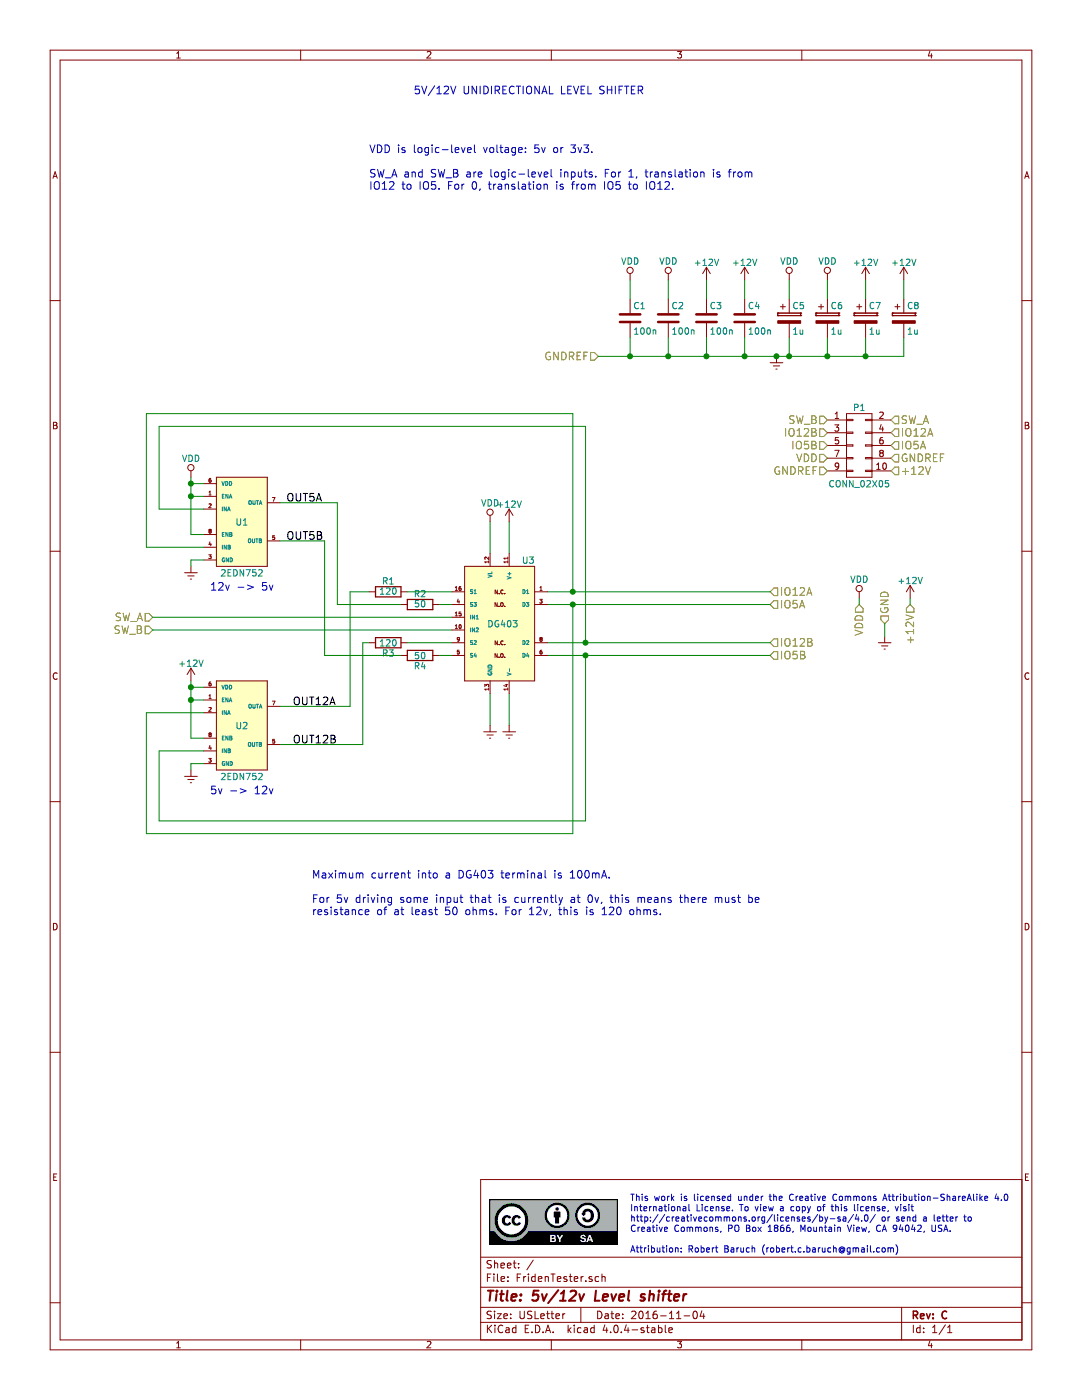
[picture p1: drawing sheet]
EESchema Schematic File Version 2
LIBS:power
LIBS:device
LIBS:transistors
LIBS:conn
LIBS:linear
LIBS:regul
LIBS:74xx
LIBS:cmos4000
LIBS:adc-dac
LIBS:memory
LIBS:xilinx
LIBS:microcontrollers
LIBS:dsp
LIBS:microchip
LIBS:analog_switches
LIBS:motorola
LIBS:texas
LIBS:intel
LIBS:audio
LIBS:interface
LIBS:digital-audio
LIBS:philips
LIBS:display
LIBS:cypress
LIBS:siliconi
LIBS:opto
LIBS:atmel
LIBS:contrib
LIBS:valves
LIBS:friden-tester
LIBS:FridenTester-cache
EELAYER 25 0
EELAYER END
$Descr USLetter 8500 11000 portrait
encoding utf-8
Sheet 1 1
Title "5v/12v Level shifter"
Date "2016-11-04"
Rev "C"
Comp ""
Comment1 ""
Comment2 ""
Comment3 ""
Comment4 ""
$EndDescr
$Comp
L GNDREF #PWR01
U 1 1
P 1500 4450
F 0 "#PWR01" H 1500 4200 50  0001 C CNN
F 1 "GNDREF" H 1500 4300 50  0001 C CNN
F 2 "" H 1500 4450 50  0000 C CNN
F 3 "" H 1500 4450 50  0000 C CNN
	1    1500 4450
	-1   0    0    -1  
$EndComp
$Comp
L VDD #PWR02
U 1 1
P 3850 4100
F 0 "#PWR02" H 3850 3950 50  0001 C CNN
F 1 "VDD" H 3850 4250 50  0000 C CNN
F 2 "" H 3850 4100 50  0000 C CNN
F 3 "" H 3850 4100 50  0000 C CNN
	1    3850 4100
	1    0    0    -1  
$EndComp
$Comp
L +12V #PWR03
U 1 1
P 4000 4100
F 0 "#PWR03" H 4000 3950 50  0001 C CNN
F 1 "+12V" H 4000 4240 50  0000 C CNN
F 2 "" H 4000 4100 50  0000 C CNN
F 3 "" H 4000 4100 50  0000 C CNN
	1    4000 4100
	1    0    0    -1  
$EndComp
Text Label 2250 3950 0    60   ~ 0
OUT5A
Text Label 2300 5550 0    60   ~ 0
OUT12A
Text Label 2300 5850 0    60   ~ 0
OUT12B
Text Label 2250 4250 0    60   ~ 0
OUT5B
$Comp
L CONN_02X05 P1
U 1 1
P 6750 3500
F 0 "P1" H 6750 3800 50  0000 C CNN
F 1 "CONN_02X05" H 6750 3200 50  0000 C CNN
F 2 "Pin_Headers:Pin_Header_Angled_2x05" H 6750 2300 50  0001 C CNN
F 3 "" H 6750 2300 50  0000 C CNN
	1    6750 3500
	1    0    0    -1  
$EndComp
Text HLabel 1200 4850 0    60   Input ~ 0
SW_A
Text HLabel 6050 4650 2    60   Input ~ 0
IO12A
Text HLabel 6050 4750 2    60   Input ~ 0
IO5A
Text HLabel 1200 4950 0    60   Input ~ 0
SW_B
Text HLabel 6050 5050 2    60   Input ~ 0
IO12B
Text HLabel 6050 5150 2    60   Input ~ 0
IO5B
Text HLabel 7000 3300 2    60   Input ~ 0
SW_A
Text HLabel 7000 3400 2    60   Input ~ 0
IO12A
Text HLabel 7000 3500 2    60   Input ~ 0
IO5A
Text HLabel 6500 3300 0    60   Input ~ 0
SW_B
Text HLabel 6500 3400 0    60   Input ~ 0
IO12B
Text HLabel 6500 3500 0    60   Input ~ 0
IO5B
$Comp
L VDD #PWR04
U 1 1
P 6750 4700
F 0 "#PWR04" H 6750 4550 50  0001 C CNN
F 1 "VDD" H 6750 4850 50  0000 C CNN
F 2 "" H 6750 4700 50  0000 C CNN
F 3 "" H 6750 4700 50  0000 C CNN
	1    6750 4700
	1    0    0    -1  
$EndComp
Text HLabel 6750 4750 3    60   Input ~ 0
VDD
$Comp
L GNDREF #PWR05
U 1 1
P 6950 5000
F 0 "#PWR05" H 6950 4750 50  0001 C CNN
F 1 "GNDREF" H 6950 4850 50  0001 C CNN
F 2 "" H 6950 5000 50  0000 C CNN
F 3 "" H 6950 5000 50  0000 C CNN
	1    6950 5000
	1    0    0    -1  
$EndComp
Text HLabel 6950 4900 1    60   Input ~ 0
GND
$Comp
L +12V #PWR06
U 1 1
P 7150 4700
F 0 "#PWR06" H 7150 4550 50  0001 C CNN
F 1 "+12V" H 7150 4840 50  0000 C CNN
F 2 "" H 7150 4700 50  0000 C CNN
F 3 "" H 7150 4700 50  0000 C CNN
	1    7150 4700
	1    0    0    -1  
$EndComp
Text HLabel 7150 4750 3    60   Input ~ 0
+12V
Text HLabel 6500 3600 0    60   Input ~ 0
VDD
Text HLabel 7000 3700 2    60   Input ~ 0
+12V
Text HLabel 7000 3600 2    60   Input ~ 0
GNDREF
Text HLabel 6500 3700 0    60   Input ~ 0
GNDREF
$Comp
L C C3
U 1 1
P 5550 2500
F 0 "C3" H 5575 2600 50  0000 L CNN
F 1 "100n" H 5575 2400 50  0000 L CNN
F 2 "Capacitors_SMD:C_1206" H 5588 2350 50  0001 C CNN
F 3 "" H 5550 2500 50  0000 C CNN
	1    5550 2500
	1    0    0    -1  
$EndComp
$Comp
L C C2
U 1 1
P 5250 2500
F 0 "C2" H 5275 2600 50  0000 L CNN
F 1 "100n" H 5275 2400 50  0000 L CNN
F 2 "Capacitors_SMD:C_1206" H 5288 2350 50  0001 C CNN
F 3 "" H 5250 2500 50  0000 C CNN
	1    5250 2500
	1    0    0    -1  
$EndComp
$Comp
L GNDREF #PWR07
U 1 1
P 6100 2800
F 0 "#PWR07" H 6100 2550 50  0001 C CNN
F 1 "GNDREF" H 6100 2650 50  0001 C CNN
F 2 "" H 6100 2800 50  0000 C CNN
F 3 "" H 6100 2800 50  0000 C CNN
	1    6100 2800
	1    0    0    -1  
$EndComp
$Comp
L +12V #PWR08
U 1 1
P 6800 2200
F 0 "#PWR08" H 6800 2050 50  0001 C CNN
F 1 "+12V" H 6800 2340 50  0000 C CNN
F 2 "" H 6800 2200 50  0000 C CNN
F 3 "" H 6800 2200 50  0000 C CNN
	1    6800 2200
	1    0    0    -1  
$EndComp
$Comp
L +12V #PWR09
U 1 1
P 5550 2200
F 0 "#PWR09" H 5550 2050 50  0001 C CNN
F 1 "+12V" H 5550 2340 50  0000 C CNN
F 2 "" H 5550 2200 50  0000 C CNN
F 3 "" H 5550 2200 50  0000 C CNN
	1    5550 2200
	1    0    0    -1  
$EndComp
$Comp
L VDD #PWR010
U 1 1
P 5250 2200
F 0 "#PWR010" H 5250 2050 50  0001 C CNN
F 1 "VDD" H 5250 2350 50  0000 C CNN
F 2 "" H 5250 2200 50  0000 C CNN
F 3 "" H 5250 2200 50  0000 C CNN
	1    5250 2200
	1    0    0    -1  
$EndComp
$Comp
L VDD #PWR011
U 1 1
P 6200 2200
F 0 "#PWR011" H 6200 2050 50  0001 C CNN
F 1 "VDD" H 6200 2350 50  0000 C CNN
F 2 "" H 6200 2200 50  0000 C CNN
F 3 "" H 6200 2200 50  0000 C CNN
	1    6200 2200
	1    0    0    -1  
$EndComp
Text HLabel 4700 2800 0    60   Input ~ 0
GNDREF
Text Notes 4950 9850 0    50   ~ 0
This work is licensed under the Creative Commons Attribution-ShareAlike 4.0 \nInternational License. To view a copy of this license, visit\nhttp://creativecommons.org/licenses/by-sa/4.0/ or send a letter to \nCreative Commons, PO Box 1866, Mountain View, CA 94042, USA.\n\nAttribution: Robert Baruch (robert.c.baruch@gmail.com)
Text Notes 2900 1500 0    60   ~ 0
VDD is logic-level voltage: 5v or 3v3.\n\nSW_A and SW_B are logic-level inputs. For 1, translation is from \nIO12 to IO5. For 0, translation is from IO5 to IO12.
Text Notes 3250 750  0    60   ~ 0
5V/12V UNIDIRECTIONAL LEVEL SHIFTER
$Comp
L 2EDN752 U1
U 1 1
P 1700 4550
F 0 "U1" H 1900 5000 50  0000 C CNN
F 1 "2EDN752" H 1900 4600 50  0000 C CNN
F 2 "Housings_SOIC:SOIC-8_3.9x4.9mm_Pitch1.27mm" H 1700 4550 60  0001 C CNN
F 3 "" H 1700 4550 60  0001 C CNN
	1    1700 4550
	1    0    0    -1  
$EndComp
$Comp
L VDD #PWR012
U 1 1
P 1500 3750
F 0 "#PWR012" H 1500 3600 50  0001 C CNN
F 1 "VDD" H 1500 3900 50  0000 C CNN
F 2 "" H 1500 3750 50  0000 C CNN
F 3 "" H 1500 3750 50  0000 C CNN
	1    1500 3750
	1    0    0    -1  
$EndComp
Wire Wire Line
	4300 4750 6050 4750
Wire Wire Line
	4500 3250 4500 4650
Connection ~ 4500 4650
Wire Wire Line
	4300 5050 6050 5050
Wire Wire Line
	3850 5700 3850 5450
Wire Wire Line
	4000 5700 4000 5450
Wire Wire Line
	3850 4100 3850 4350
Wire Wire Line
	4000 4100 4000 4350
Wire Wire Line
	1200 4850 3550 4850
Wire Wire Line
	1200 4950 3550 4950
Wire Wire Line
	4300 5150 6050 5150
Wire Wire Line
	4300 4650 6050 4650
Wire Wire Line
	6750 4750 6750 4700
Wire Wire Line
	6950 4900 6950 5000
Wire Wire Line
	7150 4750 7150 4700
Wire Wire Line
	4700 2800 7100 2800
Wire Wire Line
	6200 2800 6200 2650
Wire Wire Line
	6800 2800 6800 2650
Connection ~ 6200 2800
Wire Wire Line
	5550 2800 5550 2650
Connection ~ 6100 2800
Wire Wire Line
	5250 2800 5250 2650
Connection ~ 5550 2800
Wire Wire Line
	6200 2200 6200 2350
Wire Wire Line
	6800 2200 6800 2350
Wire Wire Line
	5550 2200 5550 2350
Wire Wire Line
	5250 2200 5250 2350
Connection ~ 5250 2800
Wire Wire Line
	1500 3750 1500 4200
Wire Wire Line
	1500 3800 1600 3800
Wire Wire Line
	1500 4450 1500 4400
Wire Wire Line
	1500 4400 1600 4400
Wire Wire Line
	1600 4000 1250 4000
Wire Wire Line
	1500 3900 1600 3900
Connection ~ 1500 3800
Wire Wire Line
	1500 4200 1600 4200
Connection ~ 1500 3900
Wire Wire Line
	2200 3950 2650 3950
Wire Wire Line
	2550 4250 2200 4250
Wire Wire Line
	1600 4300 1150 4300
$Comp
L GNDREF #PWR013
U 1 1
P 3850 5700
F 0 "#PWR013" H 3850 5450 50  0001 C CNN
F 1 "GNDREF" H 3850 5550 50  0001 C CNN
F 2 "" H 3850 5700 50  0000 C CNN
F 3 "" H 3850 5700 50  0000 C CNN
	1    3850 5700
	-1   0    0    -1  
$EndComp
$Comp
L GNDREF #PWR014
U 1 1
P 4000 5700
F 0 "#PWR014" H 4000 5450 50  0001 C CNN
F 1 "GNDREF" H 4000 5550 50  0001 C CNN
F 2 "" H 4000 5700 50  0000 C CNN
F 3 "" H 4000 5700 50  0000 C CNN
	1    4000 5700
	-1   0    0    -1  
$EndComp
$Comp
L 2EDN752 U2
U 1 1
P 1700 6150
F 0 "U2" H 1900 6600 50  0000 C CNN
F 1 "2EDN752" H 1900 6200 50  0000 C CNN
F 2 "Housings_SOIC:SOIC-8_3.9x4.9mm_Pitch1.27mm" H 1700 6150 60  0001 C CNN
F 3 "" H 1700 6150 60  0001 C CNN
	1    1700 6150
	1    0    0    -1  
$EndComp
$Comp
L +12V #PWR015
U 1 1
P 1500 5350
F 0 "#PWR015" H 1500 5200 50  0001 C CNN
F 1 "+12V" H 1500 5490 50  0000 C CNN
F 2 "" H 1500 5350 50  0000 C CNN
F 3 "" H 1500 5350 50  0000 C CNN
	1    1500 5350
	1    0    0    -1  
$EndComp
Wire Wire Line
	1500 5350 1500 5800
Wire Wire Line
	1500 5400 1600 5400
Wire Wire Line
	1500 5500 1600 5500
Connection ~ 1500 5400
Wire Wire Line
	1500 5800 1600 5800
Connection ~ 1500 5500
$Comp
L GNDREF #PWR016
U 1 1
P 1500 6050
F 0 "#PWR016" H 1500 5800 50  0001 C CNN
F 1 "GNDREF" H 1500 5900 50  0001 C CNN
F 2 "" H 1500 6050 50  0000 C CNN
F 3 "" H 1500 6050 50  0000 C CNN
	1    1500 6050
	-1   0    0    -1  
$EndComp
Wire Wire Line
	1500 6050 1500 6000
Wire Wire Line
	1500 6000 1600 6000
Wire Wire Line
	2200 5850 2850 5850
Wire Wire Line
	2200 5550 2750 5550
Wire Wire Line
	1150 5600 1600 5600
Wire Wire Line
	1250 5900 1600 5900
$Comp
L DG403 U3
U 1 1
P 3650 5500
F 0 "U3" H 4150 6600 50  0000 C CNN
F 1 "DG403" H 3950 6100 50  0000 C CNN
F 2 "Housings_SOIC:SOIC-16_3.9x9.9mm_Pitch1.27mm" H 3650 5500 60  0001 C CNN
F 3 "" H 3650 5500 60  0001 C CNN
	1    3650 5500
	1    0    0    -1  
$EndComp
Wire Wire Line
	2550 4250 2550 5150
Wire Wire Line
	2650 3950 2650 4750
Wire Wire Line
	2750 5550 2750 4650
Wire Wire Line
	2850 5850 2850 5050
Text Notes 1650 4650 0    60   ~ 0
12v -> 5v
Text Notes 1650 6250 0    60   ~ 0
5v -> 12v
Wire Wire Line
	4500 3250 1150 3250
Wire Wire Line
	1150 3250 1150 4300
Wire Wire Line
	4600 5050 4600 3350
Wire Wire Line
	4600 3350 1250 3350
Wire Wire Line
	1250 3350 1250 4000
Connection ~ 4600 5050
Wire Wire Line
	4600 5150 4600 6450
Wire Wire Line
	4600 6450 1250 6450
Wire Wire Line
	1250 6450 1250 5900
Connection ~ 4600 5150
Wire Wire Line
	1150 5600 1150 6550
Wire Wire Line
	1150 6550 4500 6550
Wire Wire Line
	4500 6550 4500 4750
Connection ~ 4500 4750
$Comp
L C C1
U 1 1
P 4950 2500
F 0 "C1" H 4975 2600 50  0000 L CNN
F 1 "100n" H 4975 2400 50  0000 L CNN
F 2 "Capacitors_SMD:C_1206" H 4988 2350 50  0001 C CNN
F 3 "" H 4950 2500 50  0000 C CNN
	1    4950 2500
	1    0    0    -1  
$EndComp
$Comp
L VDD #PWR017
U 1 1
P 4950 2200
F 0 "#PWR017" H 4950 2050 50  0001 C CNN
F 1 "VDD" H 4950 2350 50  0000 C CNN
F 2 "" H 4950 2200 50  0000 C CNN
F 3 "" H 4950 2200 50  0000 C CNN
	1    4950 2200
	1    0    0    -1  
$EndComp
Wire Wire Line
	4950 2800 4950 2650
Wire Wire Line
	4950 2200 4950 2350
$Comp
L +12V #PWR018
U 1 1
P 7100 2200
F 0 "#PWR018" H 7100 2050 50  0001 C CNN
F 1 "+12V" H 7100 2340 50  0000 C CNN
F 2 "" H 7100 2200 50  0000 C CNN
F 3 "" H 7100 2200 50  0000 C CNN
	1    7100 2200
	1    0    0    -1  
$EndComp
Wire Wire Line
	7100 2800 7100 2650
Wire Wire Line
	7100 2200 7100 2350
Connection ~ 6800 2800
$Comp
L CP C5
U 1 1
P 6200 2500
F 0 "C5" H 6225 2600 50  0000 L CNN
F 1 "1u" H 6225 2400 50  0000 L CNN
F 2 "Capacitors_SMD:C_1206" H 6238 2350 50  0001 C CNN
F 3 "" H 6200 2500 50  0000 C CNN
	1    6200 2500
	1    0    0    -1  
$EndComp
$Comp
L CP C7
U 1 1
P 6800 2500
F 0 "C7" H 6825 2600 50  0000 L CNN
F 1 "1u" H 6825 2400 50  0000 L CNN
F 2 "Capacitors_SMD:C_1206" H 6838 2350 50  0001 C CNN
F 3 "" H 6800 2500 50  0000 C CNN
	1    6800 2500
	1    0    0    -1  
$EndComp
$Comp
L CP C8
U 1 1
P 7100 2500
F 0 "C8" H 7125 2600 50  0000 L CNN
F 1 "1u" H 7125 2400 50  0000 L CNN
F 2 "Capacitors_SMD:C_1206" H 7138 2350 50  0001 C CNN
F 3 "" H 7100 2500 50  0000 C CNN
	1    7100 2500
	1    0    0    -1  
$EndComp
$Comp
L C C4
U 1 1
P 5850 2500
F 0 "C4" H 5875 2600 50  0000 L CNN
F 1 "100n" H 5875 2400 50  0000 L CNN
F 2 "Capacitors_SMD:C_1206" H 5888 2350 50  0001 C CNN
F 3 "" H 5850 2500 50  0000 C CNN
	1    5850 2500
	1    0    0    -1  
$EndComp
$Comp
L +12V #PWR019
U 1 1
P 5850 2200
F 0 "#PWR019" H 5850 2050 50  0001 C CNN
F 1 "+12V" H 5850 2340 50  0000 C CNN
F 2 "" H 5850 2200 50  0000 C CNN
F 3 "" H 5850 2200 50  0000 C CNN
	1    5850 2200
	1    0    0    -1  
$EndComp
Wire Wire Line
	5850 2800 5850 2650
Wire Wire Line
	5850 2200 5850 2350
$Comp
L VDD #PWR020
U 1 1
P 6500 2200
F 0 "#PWR020" H 6500 2050 50  0001 C CNN
F 1 "VDD" H 6500 2350 50  0000 C CNN
F 2 "" H 6500 2200 50  0000 C CNN
F 3 "" H 6500 2200 50  0000 C CNN
	1    6500 2200
	1    0    0    -1  
$EndComp
Wire Wire Line
	6500 2800 6500 2650
Wire Wire Line
	6500 2200 6500 2350
$Comp
L CP C6
U 1 1
P 6500 2500
F 0 "C6" H 6525 2600 50  0000 L CNN
F 1 "1u" H 6525 2400 50  0000 L CNN
F 2 "Capacitors_SMD:C_1206" H 6538 2350 50  0001 C CNN
F 3 "" H 6500 2500 50  0000 C CNN
	1    6500 2500
	1    0    0    -1  
$EndComp
Connection ~ 5850 2800
Connection ~ 4950 2800
Connection ~ 6500 2800
Text Notes 2450 7200 0    60   ~ 0
Maximum current into a DG403 terminal is 100mA.\n\nFor 5v driving some input that is currently at 0v, this means there must be\nresistance of at least 50 ohms. For 12v, this is 120 ohms.
$Comp
L R R2
U 1 1
P 3300 4750
F 0 "R2" V 3380 4750 50  0000 C CNN
F 1 "50" V 3300 4750 50  0000 C CNN
F 2 "Resistors_SMD:R_1206" V 3230 4750 50  0001 C CNN
F 3 "" H 3300 4750 50  0000 C CNN
	1    3300 4750
	0    -1   -1   0   
$EndComp
$Comp
L R R1
U 1 1
P 3050 4650
F 0 "R1" V 3130 4650 50  0000 C CNN
F 1 "120" V 3050 4650 50  0000 C CNN
F 2 "Resistors_SMD:R_1206" V 2980 4650 50  0001 C CNN
F 3 "" H 3050 4650 50  0000 C CNN
	1    3050 4650
	0    -1   -1   0   
$EndComp
$Comp
L R R3
U 1 1
P 3050 5050
F 0 "R3" V 3130 5050 50  0000 C CNN
F 1 "120" V 3050 5050 50  0000 C CNN
F 2 "Resistors_SMD:R_1206" V 2980 5050 50  0001 C CNN
F 3 "" H 3050 5050 50  0000 C CNN
	1    3050 5050
	0    1    1    0   
$EndComp
$Comp
L R R4
U 1 1
P 3300 5150
F 0 "R4" V 3380 5150 50  0000 C CNN
F 1 "50" V 3300 5150 50  0000 C CNN
F 2 "Resistors_SMD:R_1206" V 3230 5150 50  0001 C CNN
F 3 "" H 3300 5150 50  0000 C CNN
	1    3300 5150
	0    1    1    0   
$EndComp
Wire Wire Line
	3450 5150 3550 5150
Wire Wire Line
	3550 5050 3200 5050
Wire Wire Line
	3450 4750 3550 4750
Wire Wire Line
	3550 4650 3200 4650
Wire Wire Line
	2750 4650 2900 4650
Wire Wire Line
	2650 4750 3150 4750
Wire Wire Line
	2850 5050 2900 5050
Wire Wire Line
	2550 5150 3150 5150
$EndSCHEMATC
